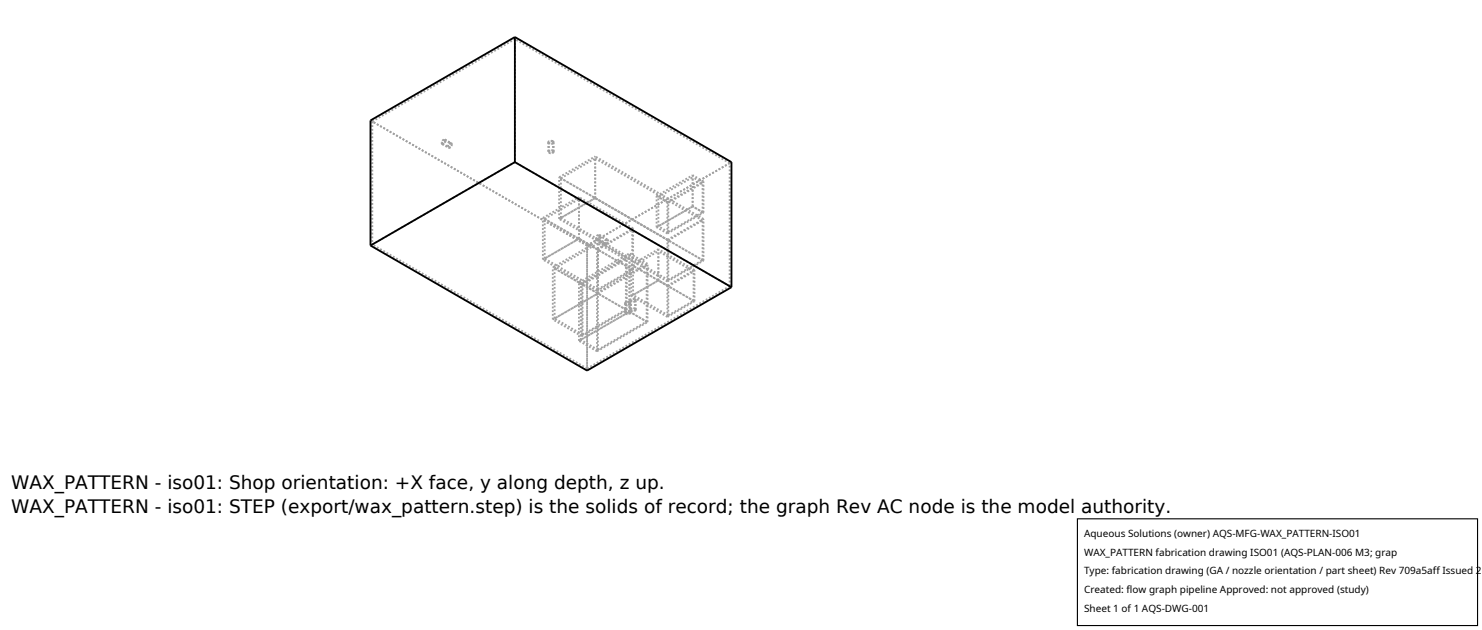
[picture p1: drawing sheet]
<svg xmlns="http://www.w3.org/2000/svg" width="212mm" height="90mm" viewBox="0 0 212 90" stroke-linecap="round" stroke-linejoin="round" font-family="sans-serif">
<g fill="none" stroke="#a0a0a0" stroke-width=".26" stroke-dasharray=".3 .3" stroke-linecap="butt">
<path d="M52.9 17.2l30.9 17.9M53.2 17.3v17.6M53.2 17.3l20.3-11.7M63.5 20l.1 .1M63.5 20l.9 .5M63.6 19.9v.2M63.6 19.9l.9 .5M73.5 5.6v17.6M53.2 34.9l20.3-11.7M63.2 20.6l-.1-.2 .1-.3 .2-.2h.2M63.2 20.6l.9 .5M63.2 20.5v-.3l.3-.2"/>
<path d="M63.2 20.5l.9 .5M63.6 20.1l-.2 .3-.2 .1M63.6 20.1l-.1 .4-.3 .1M64.1 21.1l.3-.1 .1-.4M64.1 21l.2-.1 .2-.2M64.4 20.5l-.3 .2v.3M64.5 20.4h-.2l-.2 .2-.1 .3 .1 .2M64.5 20.7l-.1-.2M64.5 20.6v-.2M77.5 37.1l5.2-3M77.5 37.1v-6M77.5 31.1l5.2-3"/>
<path d="M77.8 36.9v-5.6M77.8 31.3l4.9-2.9M77.8 36.9l4.9-2.8M78.3 20.3l.1 .2h.3h.3l.1-.2M78.3 21.7l.2-.2h.5M78.3 20.3v1.4M78.4 21.7l.2-.2h.3M78.4 20.3l.3 .2 .3-.2M78.4 20.3v1.4M78.9 21.5l.1 .2M78.9 20.2h-.3l-.2 .1M79 38.2l6.4-3.7"/>
<path d="M79 20.2l-.5-.1-.2 .2M79 21.5l.1 .2M79 21.7l-.3 .1-.3-.1M79 20.3l-.1-.1M79 20.3v1.4M79.1 20.3l-.1-.1M79.1 21.7l-.1 .1-.3 .1-.3-.1-.1-.1M79.1 20.3v1.4M79.2 38.3l6.2-3.5M79.9 31.3l5.1-3M79.9 31.3v-6M79.9 25.3l5.1-3"/>
<path d="M80.1 31.1v-5.6M80.1 25.5l4.9-2.9M80.1 31.1l4.9-2.8M82.7 34.1v-5.7M82.7 34.1v-6M83.8 35.1l20.7-11.9M83.8 35.1l-30.6-17.8M83.8 35.1l20.4-11.8M85 28.3v-5.7M85 28.3v-6M85.2 34.2l-.1-.2 .1-.3 .2-.2h.2M85.3 34.1v-.3l.2-.2"/>
<path d="M85.3 35.6l1.2-.7M85.3 35.6l-7.8-4.5M85.3 34.2h-.1M85.4 35.7l4.9-2.9M85.4 35.7l-7.6-4.4M85.5 34.1l-.2 .1M85.5 33.6l.1 .1M85.6 33.5l.1 .3-.2 .3M85.6 33.7l-.1 .3-.2 .1M86.4 34.9l-.1-.2 .1-.3 .2-.2h.2M86.4 34.9l-1.2-.7M86.4 34.8l.2-.1 .2-.3"/>
<path d="M86.4 34.8l-1.1-.7M86.5 34.9h-.1M86.5 34.9l-1.2-.7M86.7 34.8l3.7-2.2M86.7 34.8l-1.2-.7M86.7 34.3l-.3 .2v.3M86.7 34.3l-1.2-.7M86.8 34.2v.3l-.1 .3M86.8 34.2l-1.2-.7M86.8 34.4l-.1-.1M89.4 37.1l-4-2.3M89.5 36.8l-4.1-2.3"/>
<path d="M90.2 37.8l3.8-2.2M90.3 38.5v-5.7M90.3 38.5l-7.6-4.4M90.3 32.8l-7.6-4.4M90.4 38l3.6-2.1M90.4 38.6v-6M90.4 38.6l-7.7-4.5M90.4 32.6l-7.7-4.5M92.4 37.9l-2.5-1.4M92.5 37.7l-2.6-1.5M93.8 32.5l5.1-3M93.8 32.5v-4.5"/>
<path d="M93.8 28l5.1-3M94 32.3v-4.2M94 28.1l4.9-2.8M94 32.3l4.9-2.8M95.3 34.2l5.2-2.9M95.3 33.3v-4.4M95.3 28.9l5.2-3M95.3 33.3l5.2-2.9M95.3 33.3l-1.5-.8M95.3 28.9l-1.5-.9M95.3 34.2l-15.4-8.9M95.4 29l4.9-2.9"/>
<path d="M95.4 33.1l4.9-2.8M95.4 33.1v-4.1M95.4 33.1l-1.4-.8M95.4 29l-1.4-.9M95.4 34.3l4.9-2.8M95.4 40l4.9-2.9M95.4 40v-5.7M95.4 40l-15.3-8.9M95.4 34.3l-15.3-8.8M98.9 29.5v-4.2M98.9 29.5v-4.5M99.1 38.8l-5.1-2.9"/>
<path d="M99.2 38.6l-5.2-3M100.3 30.3v-4.2M100.3 30.3l-1.4-.8M100.3 26.1l-1.4-.8M100.3 37.1v-5.6M100.3 37.1l-15.3-8.8M100.3 31.5l-15.3-8.9M100.5 37.2v-5.9M100.5 30.4v-4.5M100.5 30.4l-1.6-.9M100.5 25.9l-1.6-.9M100.5 37.2l-15.5-8.9"/>
<path d="M100.5 31.3l-15.5-9M104.2 23.3l-30.7-17.7M79 45.6v-7.4M79 45.6l6.4-3.7M79.2 45.5v-7.2M79.2 45.5l6.2-3.6M82.7 48.7l7.2-4.2M82.7 48.7v-8.4M82.7 40.3l7.2-4.1M82.9 48.5v-8M82.9 40.5l7-4M82.9 48.5l7-4"/>
<path d="M83.1 48v-7.4M83.1 48l6.4-3.7M83.1 40.6l6.4-3.8M83.1 40.6l-4.1-2.4M83.1 48l-4.1-2.4M83.2 40.6l6.2-3.5M83.2 47.8l6.2-3.6M83.2 47.8v-7.2M83.2 47.8l-4-2.3M83.2 40.6l-4-2.3M83.8 52.9v-17.8M83.8 52.6l20.4-11.7"/>
<path d="M83.8 52.6l-30.6-17.7M83.8 52.6v-17.5M85.3 50.2v-8.4M85.3 41.8l7.2-4.1M85.3 50.2l7.2-4.2M85.3 41.5v-5.9M85.3 41.5l5.1-2.9M85.3 41.5l-7.8-4.4M85.3 50.2l-2.6-1.5M85.3 41.8l-2.6-1.5M85.4 41.9l7-4M85.4 49.9l7-4"/>
<path d="M85.4 49.9v-8M85.4 49.9l-2.5-1.4M85.4 41.9l-2.5-1.4M85.4 41.9v-7.1M85.4 41.3l4.9-2.8M85.4 41.3v-5.6M85.4 41.3l-7.6-4.4M85.4 41.9v-7.4M89.3 44.7l.2-.3 .4 .1M89.3 43.3l.1 .2h.2h.3l.1-.2M89.3 44.7v-1.4M89.4 43.3l.2 .2 .3-.2"/>
<path d="M89.4 44.7l.2-.2h.3M89.4 44.7v-1.4M89.4 44.2v-7.1M89.4 44.2l-4-2.3M89.5 44.3v-7.5M89.5 44.3l-4.1-2.4M89.9 43.2h-.3l-.2 .1M89.9 44.5v.2M89.9 44.5v-8M89.9 44.5v-8.3M89.9 44.5l.1 .2M89.9 43.2l-.4-.1-.2 .2"/>
<path d="M89.9 43.3v-.1M89.9 44.7l-.2 .1-.3-.1M89.9 44.7v-1.4M90 44.2l.3-.2 .4 .1M90 42.9l.1 .1 .3 .1 .3-.1 .1-.1M90 44.2v-1.3M90 44.7l-.1 .1-.2 .1-.3-.1-.1-.1M90 43.3l-.1-.1M90 44.7v-1.4M90.1 42.9l.3 .1 .3-.1M90.1 44.2l.2-.1h.3M90.1 44.2v-1.3"/>
<path d="M90.2 42.3l3.8-2.3M90.2 42.3v-4.5M90.4 42.1v-4.1M90.4 42.1l3.6-2.1M90.6 42.8l-.3-.1-.2 .2M90.6 44.1l.1 .1M90.7 44.1l.1 .1M90.7 42.7h-.4l-.3 .2M90.7 42.9l-.1-.1M90.7 44.2l-.3 .2-.3-.2M90.7 44.2v-1.3M90.8 44.2l-.1 .2h-.3h-.2l-.2-.2"/>
<path d="M90.8 42.9l-.1-.2M90.8 44.2v-1.3M92.4 45.9v-8M92.4 45.9l-2.5-1.4M92.5 46v-8.3M92.5 46l-2.6-1.5M94 40v-4.1M94 40v-4.4M95.3 45.3v-4.5M95.3 40.8l3.9-2.2M95.3 45.3l3.9-2.3M95.3 40.2v-6"/>
<path d="M95.3 40.2l5.2-3M95.3 40.2l-15.4-8.9M95.3 45.3l-5.1-3M95.3 40.8l-5.1-3M95.4 40.9l3.7-2.1M95.4 45l3.7-2.1M95.4 45v-4.1M95.4 45l-5-2.9M95.4 40.9l-5-2.9M99.1 42.9v-4.1M99.1 42.9l-5.1-2.9M99.2 43v-4.4"/>
<path d="M99.2 43l-5.2-3M104.2 40.9l-30.7-17.7M104.2 40.9v-17.6"/>
</g>
<path d="M73.5 5.3l-20.6 11.9v17.9M73.5 5.3v17.9M73.5 5.3l31 17.9v17.8M52.9 35.1l30.9 17.8 20.7-11.9M73.5 23.2l-20.6 11.9M73.5 23.2l31 17.8" fill="none" stroke="#000" stroke-width=".26"/>
<path d="M153.9 74.1h57.1v15.2h-57.1z" fill="#fff" stroke="#000" stroke-width=".16"/>
<g font-size="2.6">
<text x="1.6" y="69.8">WAX_PATTERN - iso01: Shop orientation: +X face, y along depth, z up.</text>
<text x="1.6" y="73.3">WAX_PATTERN - iso01: STEP (export/wax_pattern.step) is the solids of record; the graph Rev AC node is the model authority.</text>
</g>
<g font-size="1.4">
<text x="154.8" y="76.6">Aqueous Solutions (owner) AQS-MFG-WAX_PATTERN-ISO01</text>
<text x="154.8" y="79.3">WAX_PATTERN fabrication drawing ISO01 (AQS-PLAN-006 M3; grap</text>
<text x="154.8" y="82">Type: fabrication drawing (GA / nozzle orientation / part sheet) Rev 709a5aff Issued 2</text>
<text x="154.8" y="84.7">Created: flow graph pipeline Approved: not approved (study)</text>
<text x="154.8" y="87.4">Sheet 1 of 1 AQS-DWG-001</text>
</g>
</svg>
